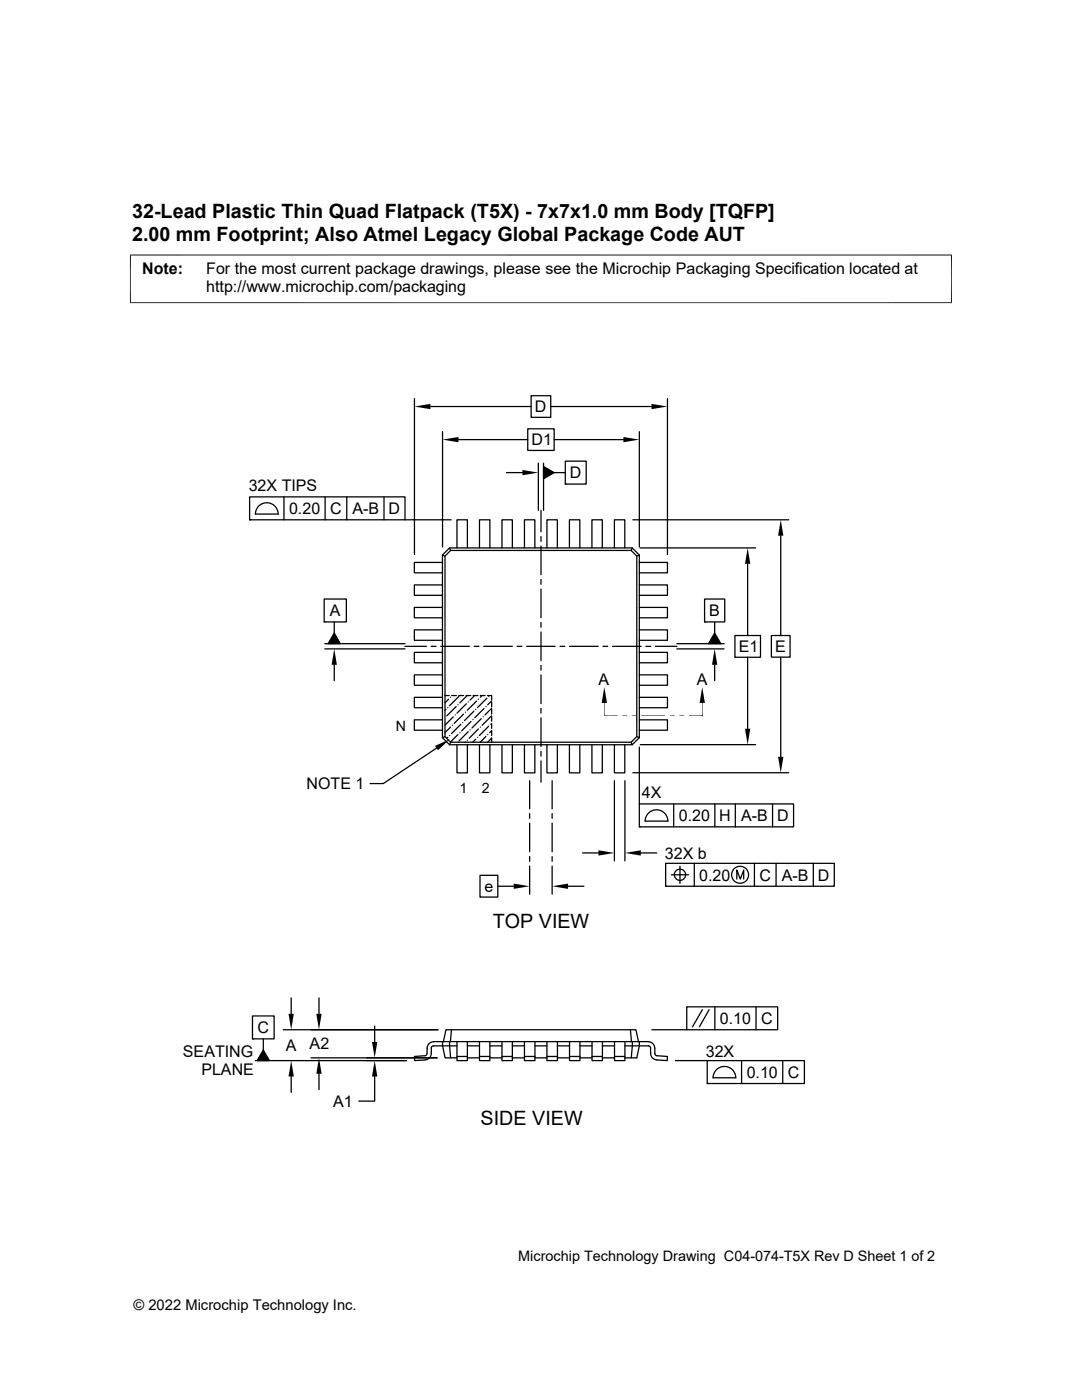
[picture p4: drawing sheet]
<svg xmlns="http://www.w3.org/2000/svg" width="216mm" height="279mm" viewBox="0 0 216 279" stroke-linecap="round" stroke-linejoin="round" font-family="sans-serif">
<g fill="none" stroke="#000" stroke-width=".25">
<path d="M82.7 79.5v31.2M106 79h3.9v4.3h-3.9zM133.2 79.5v31.2M49.8 99.2h31v4.5h-31zM56.7 99.2v4.5M64.9 99.2v4.5M69.2 99.2v4.5M76.6 99.2v4.5M85.9 81.1h20.1M88.3 86.1v23.1M91.5 87.7h13.8M101.1 94.3h3.1"/>
<path d="M105.3 85.6h5.3v4.3h-5.3zM107.4 92.4v9.5M108.5 93.1l2.1 1.2-2.1 1.2zM108.5 92.4v9.5M109.9 81.1h20.1M110.6 87.7h13.8M110.6 94.3h2.2M112.8 92h4.2v4.6h-4.2zM112.8 96.6h.1M127.6 86.1v23.1M49.8 103.7h.1M50.9 102.6h4.6a2.26 2.26 0 0 0-2.3-2.3 2.26 2.26 0 0 0-2.2 2.3"/>
<path d="M64.7 119.5h4.4v4.6h-4.4zM80.8 103.7h9.2M88.3 116.7h-5.6v2.1h5.6M88.3 112.2h-5.6v2.1h5.6M88.3 110.8l.5 .2M89.7 109.3h36.5l1.4 1.5v36.4l-1.4 1.4h-36.5l-1.4-1.4v-36.4zM89.7 109.3l.2 .6M89.9 109.9h36l1.2 1.1v36l-1.2 1.1h-36l-1.1-1.1v-36zM91.2 109.3v-5.6h2.1v5.6M95.7 109.3v-5.6h2v5.6M100.2 109.3v-5.6h2v5.6M104.6 109.3v-5.6h2.1v5.6"/>
<path d="M107.9 101.9v4.2M107.9 107.1v.9M107.9 109v5.7M107.9 115.7v.9M107.9 117.6v5.7M109.1 109.3v-5.6h2.1v5.6M113.6 109.3v-5.6h2.1v5.6M118.1 109.3v-5.6h2.1v5.6M122.6 109.3v-5.6h2.1v5.6M126.2 109.3l-.3 .6M126.3 103.7h31.1M127.6 110.8l-.5 .2"/>
<path d="M127.6 116.7h5.6v2.1h-5.6M127.6 112.2h5.6v2.1h-5.6M127.7 109.3h23.1M140.6 119.5h4v4.6h-4zM149.2 112.5v14.3M155.8 106.9v19.9M64.7 124.1h.1M64.8 128.5h16M64.8 129.5h16M66.7 126.3l1.2 2.2h-2.4zM66.7 124.1v2.2M66.7 132.7v3.1"/>
<path d="M80.8 129h4.3M86 129h1M87.9 129h5.8M88.3 139.2h-5.6v2h5.6M88.3 134.7h-5.6v2.1h5.6M88.3 130.2h-5.6v2.1h5.6M88.3 125.7h-5.6v2.1h5.6M88.3 121.2h-5.6v2.1h5.6M88.8 138.8h.8M89.5 139.5l-.7 .8M89.9 139.1h.1M90.1 138.8h1"/>
<path d="M91.5 138.8h1M91.6 139l-1.9 1.8M93 138.8h.9M93.2 138.8l-1.4 1.5M94.4 138.8h1M94.6 129h1M94.7 138.8l-.9 .9M95.1 139.9l-1.9 1.9M95.5 139.5h.1M95.8 138.8h1M96.2 138.8l-.4 .3M96.5 129h5.7"/>
<path d="M97.2 139.3l-1.9 1.9M97.3 138.8h.8v.9M97.5 139h.1M98.1 139.9l-.8 .8M103.2 129h.9M105.1 129h5.7M107.9 124.2v1M107.9 126.1v5.7M107.9 132.8v1M107.9 134.7v5.7M111.7 129h1M113.6 129h5.8"/>
<path d="M120.3 129h1M122.2 129h5.7M127.6 121.2h5.6v2.1h-5.6M127.6 139.2h5.6v2h-5.6M127.6 134.7h5.6v2.1h-5.6M127.6 125.7h5.6v2.1h-5.6M127.6 130.2h5.6v2.1h-5.6M128.9 129h.9M130.8 129h4.3M135.1 128.5h9.4M135.1 129.5h9.4M140.6 124.1h.1"/>
<path d="M142.6 132.7v3.1M142.6 126.3l1.2 2.2h-2.4zM142.6 124.1v2.2M146.6 126.8h5.1v4.4h-5.1zM149.2 131.2v14.2M153.9 126.8h3.7v4.3h-3.7zM155.8 131.1v19.9M87.1 149.3l-10.6 7.1h-2.6M88.3 143.7h-5.6v2h5.6M88.8 147l-.5 .2M89 141.6l-.2 .1M89.3 147.2l-.2 .1"/>
<path d="M89.3 141.2h.1M89.7 146.8h.1M89.9 145.1l-1.1 1.1M90.3 144.7h.1M90.4 143.1l-1.6 1.6M90.8 142.7h.1M91 141l-1.8 1.9M91.2 148.6v5.6h2.1v-5.6M91.4 146.6l-1.5 1.5-.2 .5M91.4 140.7h.1M91.8 146.2h.1M91.9 144.5l-1.8 1.9"/>
<path d="M92.3 144.2h.1M92.5 142.5l-1.9 1.9M92.9 148.1h-.1M92.9 142.1h.1M93 140.5l-1.8 1.8M93.2 147.7h.1M93.4 146l-1.8 1.9M93.4 140.1h.1M93.8 145.7h.1M94 144l-1.9 1.9M94.4 143.6h.1M94.6 141.9l-1.9 1.9"/>
<path d="M94.9 147.5l-.6 .6M94.9 141.6h.1M95.3 147.2h.1M95.5 145.5l-1.9 1.8M95.7 148.6v5.6h2v-5.6M95.8 145.1h.1M96 143.4l-1.8 1.9M96.4 143.1h.1M96.6 141.4l-1.9 1.9M97 147l-1.2 1.1M97 141h.1M97.3 146.6h.1"/>
<path d="M97.5 144.9l-1.8 1.9M97.9 144.5h.1M98.1 142.9l-1.9 1.8M98.1 147.3l-.8 .8M98.1 145.8l-.4 .4M98.1 141.4l-1.3 1.3M98.1 140.1v1M98.1 141.6v.9M98.1 143v.9M98.1 144.4v1M98.1 145.8v1M98.1 147.3v.8"/>
<path d="M100.2 148.6v5.6h2v-5.6M104.6 148.6v5.6h2.1v-5.6M105.7 155.8v5.6M107.9 141.4v.9M107.9 143.3v5.7M107.9 149.9v1M107.9 151.8v4.3M109.1 148.6v5.6h2.1v-5.6M110.2 155.8v5.6M113.6 148.6v5.6h2.1v-5.6M118.1 148.6v5.6h2.1v-5.6M122.6 148.6v5.6h2.1v-5.6"/>
<path d="M122.6 155.8v16M124.7 155.8v16M125.9 148.1l.3 .5M126.3 154.2h31.1M127.1 147l.5 .2M127.6 143.7h5.6v2h-5.6M127.6 149.1v11.3M127.8 148.6h23M95.8 174.7h3.5v4.3h-3.5zM99.3 176.9h3.2M105.7 162.4v.9M105.7 164.3v5.7"/>
<path d="M105.7 170.9v1M105.7 172.8v5.7M110.2 162.4v.9M110.2 164.3v5.7M110.2 170.9v1M110.2 172.8v5.7M113.3 176.9h3.2M116.2 170.2h3.2M127.6 160.4h30.7v4.6h-30.7zM127.6 165h.1M127.9 170.2h3.1M128.7 163.9h4.6"/>
<path d="M128.7 163.9a2.26 2.26 0 0 1 2.3-2.3 2.26 2.26 0 0 1 2.3 2.3M132.8 172.3h33.7v4.6h-33.7zM132.8 176.9h.1M134 174.6h3.4M134.4 160.4v4.6M135.7 172.9v3.4M136.8 174.6a1.13 1.13 0 0 1-1.6 1 1.13 1.13 0 0 1-.3-1.9 1.13 1.13 0 0 1 1.8 .5l.1 .4M138.5 172.3v4.6M142.6 160.4v4.6M146.7 160.4v4.6M147 175.5v-1.9l.7 1.9 .7-1.9v1.9M150.5 172.3v4.6"/>
<path d="M154.2 160.4v4.6M154.9 172.3v4.6M162.3 172.3v4.6M58.1 199.2v3.1M63.6 199.2v3.1M50.4 202.8h4.3v4.5h-4.3zM50.4 207.3h.1M50.9 211.7h30.2M52.5 207.3v2.2M52.5 209.5l1.3 2.2h-2.5zM56.5 205.5h30.9M58.1 214.8v3.2"/>
<path d="M62.1 211.1h25.1M63.6 214.3v3.2M74.8 214.8v5h-3.2M74.8 204.8v3.1M85.2 209.2v1l-.2 .4-2.3 .2v.9l2.1-.2M86.5 207.9h-.2a1.24 1.24 0 0 0-1.1 1.3M86.5 207.9h42.9M88.3 207.9v.8l.5 2.4h2.4M88.5 207.9l.5-2.4h37.9l.5 2.4M89.7 207.9l.2 3.2M90.1 205.5l-.2 2.4M91.2 208.7h-4.8l-.3 .4v1.1a1.31 1.31 0 0 1-1.2 1.3"/>
<path d="M91.2 207.9v3.8h2.1v-3.8M91.2 210.8h2.1M93.3 208.7h2.4M93.3 211.1h2.4M95.7 207.9v3.8h2v-3.8M95.7 210.8h2M97.7 208.7h2.5M97.7 211.1h2.5M100.2 207.9v3.8h2v-3.8M100.2 210.8h2M102.2 208.7h2.4M102.2 211.1h2.4"/>
<path d="M104.6 207.9v3.8h2.1v-3.8M104.6 210.8h2.1M106.7 208.7h2.4M106.7 211.1h2.4M109.1 207.9v3.8h2.1v-3.8M109.1 210.8h2.1M111.2 208.7h2.4M111.2 211.1h2.4M113.6 207.9v3.8h2.1v-3.8M113.6 210.8h2.1M115.7 208.7h2.4M115.7 211.1h2.4"/>
<path d="M118.1 207.9v3.8h2.1v-3.8M118.1 210.8h2.1M120.2 208.7h2.4M120.2 211.1h2.4M122.6 207.9v3.8h2.1v-3.8M122.6 210.8h2.1M124.7 208.7h4.8l.3 .4v1.1M125.8 205.5l.2 2.4M126.2 207.9l-.2 3.2M127.6 207.9v.8l-.5 2.4h-2.4M129.4 207.9h.2a1.24 1.24 0 0 1 1 1.3l.1 1 .2 .4 2.3 .2-.1 .9-2.1-.2M129.8 210.2a1.27 1.27 0 0 0 1.2 1.3"/>
<path d="M130.1 205.5h6.9M134.8 211.7h6.3M137 200.9h18.2v4.6h-18.2zM140.1 201.5l-1.9 3.4M141.1 211.7h19.4v4.5h-19.4zM141.1 216.2h.1M141.5 201.5l-1.9 3.4M142.6 200.9v4.6M143.1 213.4a2.27 2.27 0 0 1 2.4-.4 2.27 2.27 0 0 1 1.3 2.1h-4.5l.2-.9zM148 211.7v4.5M150.9 200.9v4.6M156.2 211.7v4.5"/>
<circle cx="147.7" cy="174.6" r="1.69"/>
</g>
<path d="M26 50.8v9.7M189.9 50.8v9.7M189.9 50.9h-164M25.9 60.4h164M120.6 140.3v2.5h2.6M128 142.8h4.7M137.5 142.8h2.6M140.1 140.3v2.6" fill="none" stroke="#000" stroke-width=".2"/>
<g fill="#000">
<path d="M82.7 81.1l3.2-.5v1.1zM88.3 87.7l3.2-.5v1.1zM104.2 93.8l3.2 .5-3.2 .5zM108.5 93.1l2.1 1.2-2.1 1.2zM124.4 87.2l3.2 .5-3.2 .6zM130 80.6l3.2 .5-3.2 .6zM149.2 109.3l.5 3.2h-1zM155.8 103.7l.5 3.2h-1zM66.7 126.3l1.2 2.2h-2.4zM66.7 129.5l.5 3.2h-1zM120.6 137.1l.5 3.2h-1zM142.6 129.5l.5 3.2h-1z"/>
<path d="M142.6 126.3l1.2 2.2h-2.4zM86.8 148.9l2.9-1.4-2.3 2.2zM124.2 142.8h.9l-.9 .1zM124.2 142.9l.9-.1v.1zM126.1 142.8h.9l-.9 .1zM126.1 142.9l.9-.1v.1zM133.7 142.8h.9l-.9 .1zM133.7 142.9l.9-.1v.1zM135.6 142.8h.9l-.9 .1zM135.6 142.9l.9-.1v.1zM140.1 137.1l.6 3.2h-1.1zM148.7 145.4h1l-.5 3.2z"/>
<path d="M155.3 151h1l-.5 3.2zM102.5 176.3l3.2 .6-3.2 .5zM110.2 176.9l3.1-.6v1.1zM119.4 169.7l3.2 .5-3.2 .6zM124.7 170.2l3.2-.5v1.1zM52.5 209.5l1.3 2.2h-2.5zM57.6 202.3h1l-.5 3.2zM58.1 211.7l.5 3.1h-1zM63.1 202.3h1.1l-.6 3.2zM63.6 211.1l.6 3.2h-1.1zM74.2 207.9h1.1l-.5 3.2zM74.8 211.7l.5 3.1h-1.1z"/>
</g>
<g font-size="3.9">
<text x="26.4" y="43.5">32-Lead Plastic Thin Quad Flatpack (T5X) - 7x7x1.0 mm Body [TQFP]</text>
<text x="26.4" y="48.1">2.00 mm Footprint; Also Atmel Legacy Global Package Code AUT</text>
<text x="98.3" y="185.1">TOP VIEW</text>
<text x="95.9" y="224.5">SIDE VIEW</text>
</g>
<g font-size="3.2">
<text x="28.4" y="54.7">Note:</text>
<text x="41.1" y="58.3">http://www.microchip.com/packaging</text>
<text x="41.1" y="54.7">For the most current package drawings, please see the Microchip Packaging Specification located at</text>
<text x="106.7" y="82.3">D</text>
<text x="106.1" y="88.9">D1</text>
<text x="113.7" y="95.5">D</text>
<text x="49.6" y="97.9">32X TIPS</text>
<text x="57.7" y="102.6">0.20</text>
<text x="65.9" y="102.6">C</text>
<text x="70.3" y="102.6">A-B</text>
<text x="77.5" y="102.6">D</text>
<text x="65.8" y="123">A</text>
<text x="141.5" y="123">B</text>
<text x="147.4" y="130.1">E1</text>
<text x="154.7" y="130.1">E</text>
<text x="119.4" y="136.7">A</text>
<text x="139.1" y="136.7">A</text>
<text x="61.2" y="157.5">NOTE 1</text>
<text x="128.1" y="159.3">4X</text>
<text x="135.4" y="163.9">0.20</text>
<text x="143.5" y="163.9">H</text>
<text x="147.9" y="163.9">A-B</text>
<text x="155.1" y="163.9">D</text>
<text x="132.7" y="171.3">32X b</text>
<text x="96.7" y="178">e</text>
<text x="139.5" y="175.7">0.20</text>
<text x="151.5" y="175.7">C</text>
<text x="156" y="175.7">A-B</text>
<text x="163.2" y="175.7">D</text>
<text x="51.4" y="206.2">C</text>
<text x="57" y="209.7">A</text>
<text x="61.8" y="209.4">A2</text>
<text x="143.7" y="204.3">0.10</text>
<text x="151.8" y="204.4">C</text>
<text x="36.5" y="211">SEATING</text>
<text x="40.2" y="214.6">PLANE</text>
<text x="140.8" y="210.9">32X</text>
<text x="149" y="215.1">0.10</text>
<text x="157.2" y="215.1">C</text>
<text x="66.5" y="220.9">A1</text>
</g>
<g font-size="2.9">
<text x="103.4" y="251.7">Microchip Technology Drawing C04-074-T5X Rev D Sheet 1 of 2</text>
<text x="26.6" y="261.3">© 2022 Microchip Technology Inc.</text>
</g>
<g font-size="2.8">
<text x="79" y="145.8">N</text>
<text x="91.7" y="158.2">1</text>
<text x="96.1" y="158.2">2</text>
</g>
</svg>
